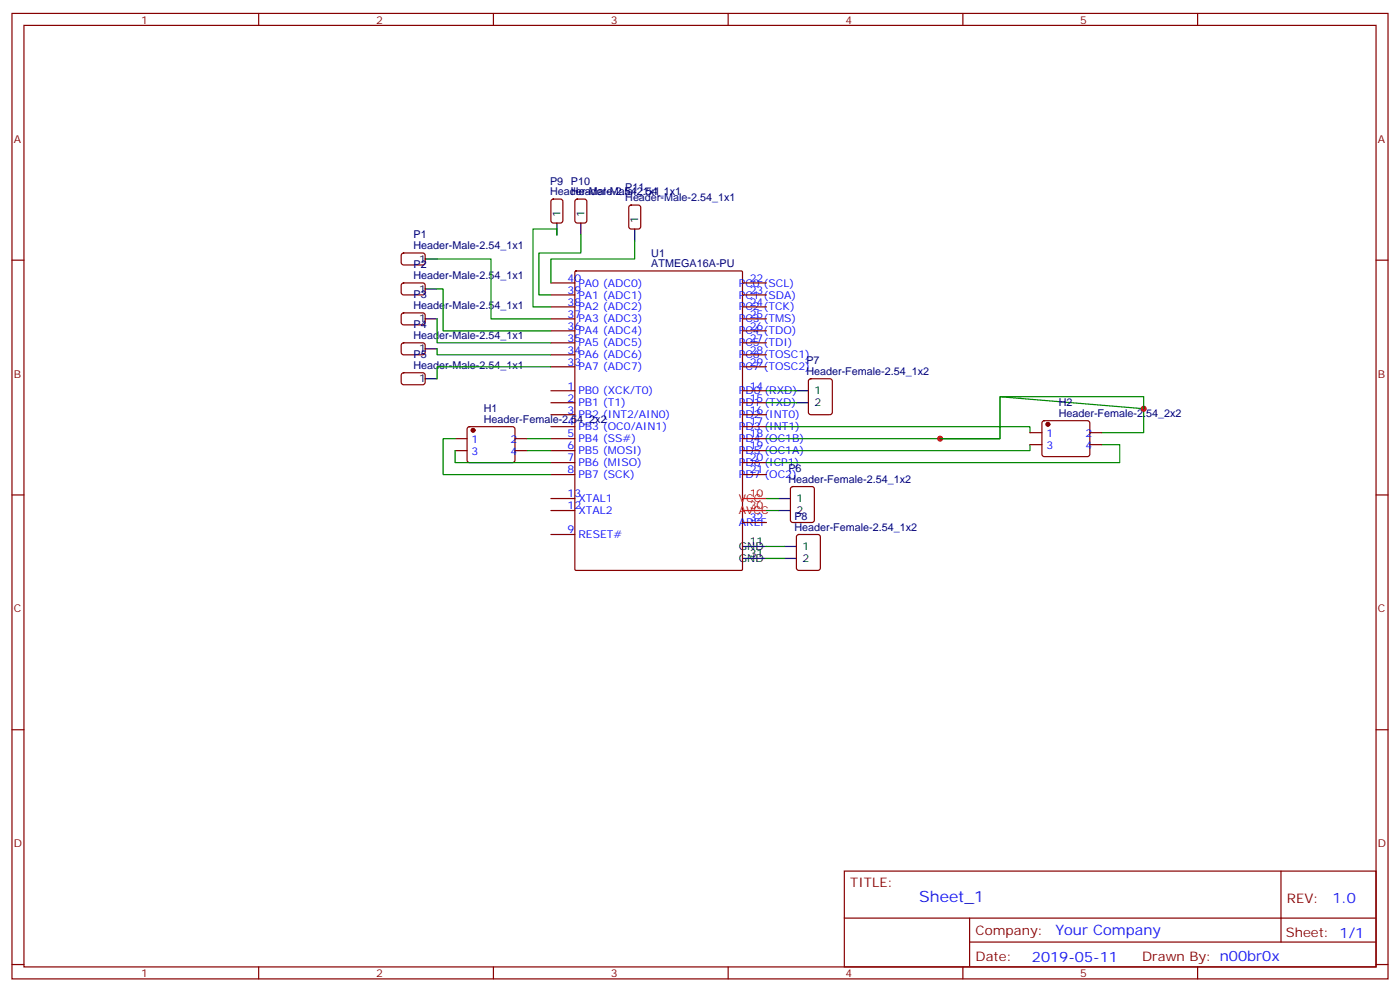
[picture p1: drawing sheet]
<svg xmlns="http://www.w3.org/2000/svg" width="412mm" height="292mm" viewBox="0 0 412 292" stroke-linecap="round" stroke-linejoin="round" font-family="sans-serif">
<g fill="none" stroke="#870000" stroke-width=".35">
<path d="M3.5 4h405.4v284.3h-405.4zM7.1 7.5h398.2v277.3h-398.2zM76.2 4v3.5M145.3 4v3.5M214.5 4v3.5M283.6 4v3.5M352.8 4v3.5M162.5 58.8l.5-.2h2.1l.7 .5v5.9l-.5 .6-2.3 .1-.7-.5v-5.9zM169.6 58.8l.4-.2h2.2l.6 .5 .1 5.9-.5 .6-2.4 .1-.6-.5-.1-5.9zM3.5 76.6h3.6M118.4 74.7l.5-.2 5.9 .1 .4 .6v2.4l-.7 .4h-5.9l-.4-.7v-2.1zM169.4 80l.3-.2h48.7l.3 .2v87.6l-.2 .3-48.8 .1-.3-.2z"/>
<path d="M185.4 60.6l.5-.2h2.1l.7 .4v5.9l-.4 .7-2.4 .1-.6-.5-.1-5.9zM405.3 76.6h3.6M118.4 83.5l.5-.2 5.9 .1 .4 .6v2.4l-.7 .5-5.9-.1-.4-.7v-2.1zM118.4 92.4l.5-.3 5.9 .1 .4 .7v2.3l-.7 .5-5.9-.1-.4-.6v-2.1zM162.3 83.3h7M162.3 86.9h7M162.3 90.4h7M162.3 93.9h7M162.3 97.4h7M218.7 83.3h7.1M218.7 86.9h7.1M218.7 90.4h7.1"/>
<path d="M218.7 93.9h7.1M218.7 97.4h7.1M118.4 101.2l.5-.2h5.9l.4 .7v2.4l-.7 .4-5.9-.1-.4-.6v-2.1zM118.4 110l.5-.2h5.9l.4 .7v2.4l-.7 .4-5.9-.1-.4-.6v-2.1zM162.3 115.1h7M162.3 118.6h7M162.3 101h7M162.3 104.5h7M162.3 108h7M218.7 115.1h7.1M218.7 118.6h7.1M218.7 101h7.1"/>
<path d="M218.7 104.5h7.1M218.7 108h7.1M238.4 111.8l.4-.3h5.7l.6 .5 .1 9.4-.5 .7h-5.9l-.6-.4-.1-9.4zM134.1 129.2h3.5M134.1 132.7h3.5M137.8 125.9l.5-.2h12.7l.5 .2 .2 .5-.1 9.4-.6 .4h-13l-.4-.7v-9.1zM151.7 129.2h3.5M151.7 132.7h3.5M162.3 122.1h7M162.3 125.7h7M162.3 129.2h7M162.3 132.7h7"/>
<path d="M162.3 136.2h7M162.3 139.8h7M218.7 122.1h7.1M218.7 125.7h7.1M218.7 129.2h7.1M218.7 132.7h7.1M218.7 136.2h7.1M218.7 139.8h7.1M303.4 127.4h3.5M303.4 131h3.5M307.2 124.1l.4-.2h12.7l.5 .2 .2 .5v9.4l-.7 .5-13-.1-.4-.6v-9.2zM321 127.4h3.6"/>
<path d="M321 131h3.6M3.5 145.8h3.6M162.3 157.4h7M162.3 150.4h7M162.3 146.8h7M218.7 153.9h7.1M233.1 143.5l.4-.2h5.7l.6 .4 .1 9.5-.5 .6-5.9 .1-.6-.5-.1-9.4zM234.8 157.6l.5-.2h5.6l.7 .4 .1 9.5-.5 .6-5.9 .1-.6-.5-.1-9.4zM405.3 145.8h3.6M3.5 214.9h3.6M405.3 214.9h3.6M248.7 256.5h156.6v28.3h-156.6z"/>
<path d="M377.3 256.6v20.8M248.7 270.4h156.5M285.6 277.4h119.6M285.6 270.4v14.1M3.5 284.1h3.6M76.2 284.8v3.5M145.3 284.8v3.5M214.5 284.8v3.5M283.6 284.8v3.5M352.8 284.8v3.5M405.3 284.1h3.6"/>
</g>
<path d="M218.7 146.8h7.1M218.7 150.4h7.1" fill="none" stroke="#f00" stroke-width=".35"/>
<g fill="none" stroke="#000" stroke-width=".35">
<path d="M125.2 76.3h3.6M164 65.7v3.5M171.1 65.7v3.5M187 67.5v3.5M125.2 85.1h3.6M125.2 93.9h3.6M125.2 102.7h3.6M125.2 111.5h3.6M234.6 115.1h3.5M234.6 118.6h3.5M229.3 146.8h3.5M229.3 150.4h3.5"/>
<path d="M218.7 160.9h7.1M218.7 164.5h7.1M231.1 160.9h3.5M231.1 164.5h3.5"/>
</g>
<g fill="none" stroke="#008700" stroke-width=".35">
<path d="M128.8 76.3h15.8v17.6h17.7M164 69.2v-1.7h-7v22.9h5.3M171.1 69.2v5.3h-12.4v12.4h3.6M187 71v5.3h-24.7v7M128.8 93.9v7.1h33.5M128.8 85.1h1.7v12.3h31.8M128.8 102.7v1.8h33.5M162.3 108h-33.5v3.5M225.8 115.1h8.8M225.8 118.6h8.8M134.1 132.7v3.5h28.2M134.1 129.2h-3.6v10.6h31.8"/>
<path d="M155.2 129.2h7.1M155.2 132.7h7.1M225.8 125.7h77.6v1.7M303.4 131v1.7h-77.6M324.6 127.4h12.3v-7l-42.3-3.6v12.4h-68.8M324.6 131h5.2v5.2h-104M225.8 146.8h3.5M225.8 150.4h3.5M225.8 160.9h5.3M225.8 164.5h5.3"/>
</g>
<g fill="#870000" stroke="#870000" stroke-width=".35">
<circle cx="139.3" cy="126.7" r=".53"/>
<circle cx="308.7" cy="125" r=".53"/>
</g>
<g fill="#c00">
<circle cx="276.9" cy="129.2" r=".88"/>
<circle cx="336.9" cy="120.4" r=".88"/>
</g>
<path d="M336.9 120.4v-3.6h-42.3v12.4h-17.7" fill="none" stroke="#008700" stroke-width=".35"/>
<text font-size="4.6" fill="#00f" x="270.8" y="265.6">Sheet_1</text>
<g font-size="4.2" fill="#00f">
<text x="392.5" y="265.8">1.0</text>
<text x="310.9" y="275.4">Your Company</text>
<text x="304" y="283.2">2019-05-11</text>
</g>
<g font-size="3.9" fill="#800">
<text x="250.5" y="261.1">TITLE:</text>
<text x="379.1" y="265.8">REV:</text>
<text x="287.4" y="275.3">Company:</text>
<text x="378.7" y="275.9">Sheet: 1/1</text>
<text x="287.4" y="283">Date:</text>
<text x="336.4" y="283.1">Drawn By: n00br0x</text>
</g>
<g font-size="3.2" fill="#800">
<text x="41.6" y="6.9">1</text>
<text x="110.8" y="6.9">2</text>
<text x="179.9" y="6.9">3</text>
<text x="249.1" y="6.9">4</text>
<text x="318.2" y="6.9">5</text>
<text x="4.1" y="42.1">A</text>
<text x="405.9" y="42.1">A</text>
<text x="4.1" y="111.2">B</text>
<text x="405.9" y="111.2">B</text>
<text x="4.1" y="180.3">C</text>
<text x="405.9" y="180.3">C</text>
<text x="4.1" y="249.5">D</text>
<text x="405.9" y="249.5">D</text>
<text x="41.6" y="287.8">1</text>
<text x="110.8" y="287.8">2</text>
<text x="179.9" y="287.8">3</text>
<text x="249.1" y="287.8">4</text>
<text x="318.2" y="287.8">5</text>
</g>
<g font-size="3.2" fill="#000080">
<text x="162" y="57.6">Header-Male-2.54_1x1</text>
<text x="162" y="54.4">P9</text>
<text x="168.2" y="57.6">Header-Male-2.54_1x1</text>
<text x="168.2" y="54.4">P10</text>
<text x="184.2" y="59.3">Header-Male-2.54_1x1</text>
<text x="184.2" y="56.1">P11</text>
<text x="121.8" y="70.2">P1</text>
<text x="121.8" y="73.4">Header-Male-2.54_1x1</text>
<text x="191.9" y="75.6">U1</text>
<text x="121.8" y="82.3">Header-Male-2.54_1x1</text>
<text x="121.8" y="79">P2</text>
<text x="191.9" y="78.7">ATMEGA16A-PU</text>
<text x="121.8" y="87.9">P3</text>
<text x="121.8" y="91.1">Header-Male-2.54_1x1</text>
<text x="121.8" y="99.9">Header-Male-2.54_1x1</text>
<text x="121.8" y="96.7">P4</text>
<text x="121.8" y="105.5">P5</text>
<text x="237.5" y="107.3">P7</text>
<text x="121.8" y="108.7">Header-Male-2.54_1x1</text>
<text x="237.5" y="110.5">Header-Female-2.54_1x2</text>
<text x="311.9" y="119.6">H2</text>
<text x="142.5" y="124.6">Header-Female-2.54_2x2</text>
<text x="142.5" y="121.4">H1</text>
<text x="311.9" y="122.8">Header-Female-2.54_2x2</text>
<text x="232.2" y="142.2">Header-Female-2.54_1x2</text>
<text x="232.2" y="139">P6</text>
<text x="234" y="153.1">P8</text>
<text x="234" y="156.4">Header-Female-2.54_1x2</text>
</g>
<g font-size="3.2">
<text x="165.1" y="63.9" transform="rotate(-90 165.1 63.9)">1</text>
<text x="172.2" y="63.9" transform="rotate(-90 172.2 63.9)">1</text>
<text x="188" y="65.7" transform="rotate(-90 188 65.7)">1</text>
<text x="123.5" y="77.3">1</text>
<text x="123.5" y="86.1">1</text>
<text x="123.5" y="95">1</text>
<text x="123.5" y="103.8">1</text>
<text x="123.5" y="112.6">1</text>
<text x="239.9" y="116.1">1</text>
<text x="239.9" y="119.7">2</text>
<text x="234.6" y="147.9">1</text>
<text x="234.6" y="151.4">2</text>
<text x="217.7" y="162">GND</text>
<text x="220.8" y="160.6">11</text>
<text x="236.4" y="162">1</text>
<text x="217.7" y="165.5">GND</text>
<text x="220.8" y="164.1">31</text>
<text x="236.4" y="165.5">2</text>
</g>
<g font-size="3.2" fill="#00f">
<text x="167.2" y="83">40</text>
<text x="220.8" y="83">22</text>
<text x="167.2" y="86.5">39</text>
<text x="170.4" y="87.9">PA1 (ADC1)</text>
<text x="170.4" y="84.4">PA0 (ADC0)</text>
<text x="217.7" y="84.4">PC0 (SCL)</text>
<text x="217.7" y="87.9">PC1 (SDA)</text>
<text x="220.8" y="86.5">23</text>
<text x="167.2" y="93.6">37</text>
<text x="167.2" y="90">38</text>
<text x="170.4" y="95">PA3 (ADC3)</text>
<text x="170.4" y="91.4">PA2 (ADC2)</text>
<text x="217.7" y="91.4">PC2 (TCK)</text>
<text x="217.7" y="95">PC3 (TMS)</text>
<text x="220.8" y="90">24</text>
<text x="220.8" y="93.6">25</text>
<text x="167.2" y="100.6">35</text>
<text x="167.2" y="97.1">36</text>
<text x="170.4" y="98.5">PA4 (ADC4)</text>
<text x="217.7" y="98.5">PC4 (TDO)</text>
<text x="220.8" y="97.1">26</text>
<text x="220.8" y="100.6">27</text>
<text x="167.2" y="107.7">33</text>
<text x="167.2" y="104.1">34</text>
<text x="170.4" y="105.6">PA6 (ADC6)</text>
<text x="170.4" y="102">PA5 (ADC5)</text>
<text x="217.7" y="102">PC5 (TDI)</text>
<text x="217.7" y="105.6">PC6 (TOSC1)</text>
<text x="220.8" y="104.1">28</text>
<text x="220.8" y="107.7">29</text>
<text x="170.4" y="109.1">PA7 (ADC7)</text>
<text x="217.7" y="109.1">PC7 (TOSC2)</text>
<text x="167.2" y="114.7">1</text>
<text x="167.2" y="118.3">2</text>
<text x="170.4" y="116.1">PB0 (XCK/T0)</text>
<text x="170.4" y="119.7">PB1 (T1)</text>
<text x="217.7" y="116.1">PD0 (RXD)</text>
<text x="217.7" y="119.7">PD1 (TXD)</text>
<text x="220.8" y="114.7">14</text>
<text x="220.8" y="118.3">15</text>
<text x="167.2" y="121.8">3</text>
<text x="167.2" y="125.3">4</text>
<text x="170.4" y="123.2">PB2 (INT2/AIN0)</text>
<text x="217.7" y="123.2">PD2 (INT0)</text>
<text x="220.8" y="121.8">16</text>
<text x="220.8" y="125.3">17</text>
<text x="138.9" y="130.6">1</text>
<text x="150.4" y="130.6">2</text>
<text x="167.2" y="128.8">5</text>
<text x="170.4" y="126.7">PB3 (OC0/AIN1)</text>
<text x="170.4" y="130.2">PB4 (SS#)</text>
<text x="217.7" y="126.7">PD3 (INT1)</text>
<text x="217.7" y="130.2">PD4 (OC1B)</text>
<text x="220.8" y="128.8">18</text>
<text x="308.2" y="128.8">1</text>
<text x="319.7" y="128.8">2</text>
<text x="138.9" y="134.1">3</text>
<text x="150.4" y="134.1">4</text>
<text x="167.2" y="132.4">6</text>
<text x="167.2" y="135.9">7</text>
<text x="170.4" y="133.8">PB5 (MOSI)</text>
<text x="170.4" y="137.3">PB6 (MISO)</text>
<text x="217.7" y="133.8">PD5 (OC1A)</text>
<text x="217.7" y="137.3">PD6 (ICP1)</text>
<text x="220.8" y="132.4">19</text>
<text x="220.8" y="135.9">20</text>
<text x="308.2" y="132.4">3</text>
<text x="319.7" y="132.4">4</text>
<text x="167.2" y="139.4">8</text>
<text x="170.4" y="140.8">PB7 (SCK)</text>
<text x="217.7" y="140.8">PD7 (OC2)</text>
<text x="220.8" y="139.4">21</text>
<text x="167.2" y="146.5">13</text>
<text x="170.4" y="147.9">XTAL1</text>
<text x="167.2" y="150">12</text>
<text x="170.4" y="151.4">XTAL2</text>
<text x="217.7" y="154.9">AREF</text>
<text x="220.8" y="153.5">32</text>
<text x="167.2" y="157.1">9</text>
<text x="170.4" y="158.5">RESET#</text>
</g>
<g font-size="3.2" fill="#f00">
<text x="217.7" y="147.9">VCC</text>
<text x="220.8" y="146.5">10</text>
<text x="217.7" y="151.4">AVCC</text>
<text x="220.8" y="150">30</text>
</g>
</svg>
